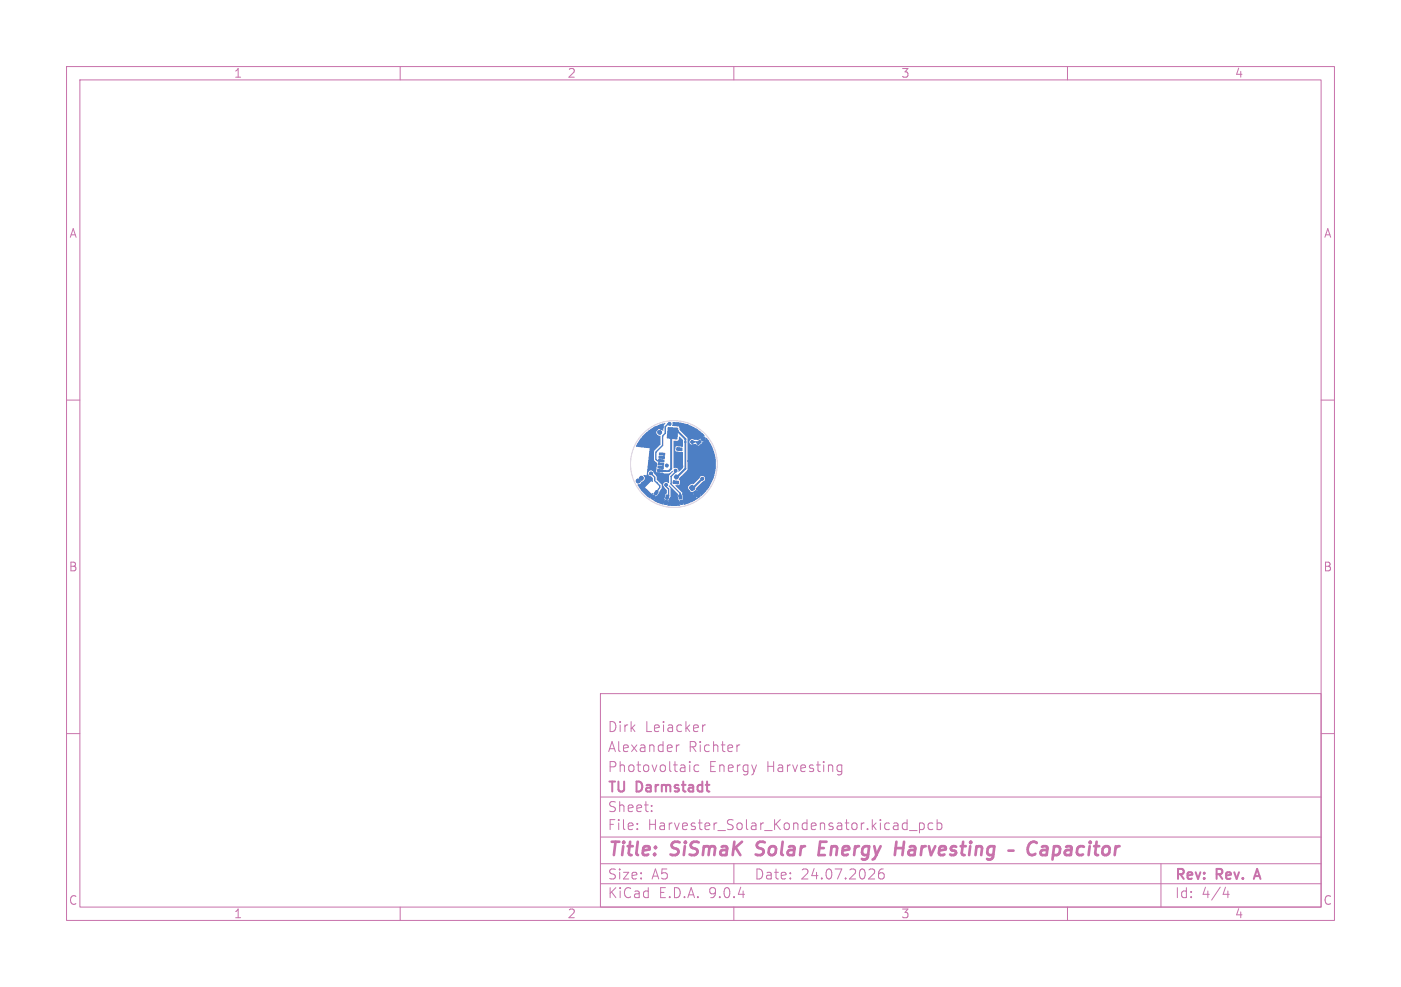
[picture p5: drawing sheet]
<svg xmlns="http://www.w3.org/2000/svg" width="210mm" height="148mm" viewBox="0 0 210 148" stroke-linecap="round" stroke-linejoin="round" font-family="sans-serif">
<g fill="none" stroke="#c872ab" stroke-width=".15">
<path d="M10 10h190v128h-190zM12 12h186v124h-186zM60 10v2M110 10v2M160 10v2M10 60h2M198 60h2M10 110h2M90 104h108v32h-108zM90 119.5h108M101.4 111.7v1M101.8 111.7l-.3 .1-.1 .2"/>
<path d="M103.4 114.2v.1M103.4 114.7v1M104.7 114.8l-.4-.1-.3 .3v.4l.2 .2h.5M105.3 108.7v1M105.7 108.7l-.2 .1-.2 .2M110.9 111.7l-.3 .1-.1 .2M125.5 115.6l.3 .1 .4-.1M126.2 114.8l-.4-.1-.3 .1M126.2 114.7v1.2a.41 .41 0 0 1-.7 .2M198 110h2M60 136v2M90 132.5h108"/>
<path d="M90 129.5h108M90 125.5h108M95.5 124.3v.1M95.5 123.5v.1M97.7 121.6v.1M97.7 120.8v.1M110 136v2M110 129.5v3M131.9 130.5a1.17 1.17 0 0 0-.1 1.2h.6l.1-.2v-.3l-.2-.3h-.3l-.3 .3M135.8 123.4l.2 .1M136 122.9v1.5M136 124.3l-.2 .1"/>
<path d="M136.3 124.5h1.2M137.8 123.5l.5-.1 .2 .3v.4l-.1 .2h-.6M137.8 123.4v1.5M139.8 123.5l-.4-.1-.3 .3v.4l.2 .2h.5M140.5 123.5l.4-.1 .3 .3v.4l-.2 .2h-.5M140.5 122.9v1.5M160 136v2M174 129.5v6.5M183.7 133l-.4 1.1h1M184.1 133.6v1"/>
</g>
<path d="M188.1 131.4h.7M188.4 130.3l-.5 1.5" fill="none" stroke="#c872ab" stroke-width=".3"/>
<path d="M113.3 128.1l.2 .1M113.6 126.4l-.2 .4 .1 .2M122.8 127.2h.7M123.9 126.2h-1l-.2 2h.9M134.3 127.2h1.1M135.5 126.2l-.2 2M155.4 126.4a.8 .8 0 0 0-.9-.1 .8 .8 0 0 0-.4 .8 .76 .76 0 0 0 .1 .9 .76 .76 0 0 0 .9 .1l.1-.1M156.2 127l.2-.1 .6 .1v.2l-.1 1M157 127.4l-.7 .1a.4 .4 0 0 0-.3 .3 .4 .4 0 0 0 .2 .4l.7-.1" fill="none" stroke="#c872ab" stroke-width=".4"/>
<g fill="#4d7fc4" stroke="#4d7fc4" stroke-width=".15">
<path d="M99.7 75l.4 .1-.2 .6-.3-.2z"/>
<path d="M99.9 74.3h.4l-.2 .6-.3-.2z"/>
<path d="M104.1 73.9l.5-.2 .3 .4v.1l-.5 .3-.3-.4z"/>
<path d="M103.4 73l.4-.2 .3 .3v.2l-.4 .3-.4-.4z"/>
<path d="M98.5 70.9l.8 .1v.3l-.8-.1z"/>
<path d="M98.6 70.4l.8 .1v.3l-.8-.1z"/>
<path d="M98.6 69.9l.8 .1v.3l-.8-.1z"/>
<path d="M98.7 69.4l.8 .1v.3l-.8-.1z"/>
<path d="M98.8 68.9l.7 .1v.3l-.8-.1z"/>
<path d="M98.8 68.4l.8 .1v.3l-.8-.1z"/>
<path d="M98.9 67.9l.8 .1-.1 .3-.8-.1z"/>
<path d="M100.9 72.1l.8 .1v.4l-.8-.1z"/>
<path d="M101.5 67.1l.7 .1v.4l-.8-.1z"/>
<path d="M101.9 75h.4v.6h-.3z"/>
<path d="M101.8 74.2h.3l.1 .6h-.4z"/>
<path d="M97.9 74.3l.3 .2-.3 .4-.3-.2z"/>
<path d="M98.3 73.6l.4 .2-.4 .4-.2-.2z"/>
<path d="M105.1 65.8l.4-.3 .2 .3-.4 .3-.2-.1z"/>
<path d="M104.5 66.3l.4-.3 .2 .3-.4 .4-.2-.2z"/>
<circle cx="100.4" cy="63.6" r=".23"/>
<circle cx="105.3" cy="71.8" r=".23"/>
<circle cx="106.3" cy="70.6" r=".3"/>
<circle cx="105.9" cy="72.3" r=".3"/>
<circle cx="99.1" cy="64.1" r=".3"/>
<circle cx="105.9" cy="73" r=".3"/>
<circle cx="103.9" cy="66.9" r=".23"/>
<circle cx="99.4" cy="71.9" r=".3"/>
<circle cx="99.2" cy="74.4" r=".3"/>
<circle cx="102.4" cy="72.9" r=".3"/>
<circle cx="102.9" cy="64" r=".3"/>
<circle cx="103.4" cy="69.1" r=".3"/>
<circle cx="103" cy="64.7" r=".3"/>
<circle cx="102.2" cy="63.9" r=".3"/>
<circle cx="98.2" cy="64.3" r=".3"/>
<circle cx="99.6" cy="73.7" r=".3"/>
<circle cx="98.6" cy="75" r=".3"/>
<circle cx="98.2" cy="69.7" r=".3"/>
<circle cx="102.9" cy="74.2" r=".3"/>
<circle cx="102" cy="69.9" r=".3"/>
<circle cx="98.9" cy="64.8" r=".3"/>
<circle cx="96.1" cy="71.7" r=".3"/>
<circle cx="95.7" cy="72.1" r=".3"/>
<circle cx="100" cy="69.8" r=".23"/>
<circle cx="99.8" cy="72.7" r=".22"/>
<circle cx="101.4" cy="71.5" r=".3"/>
<circle cx="103.8" cy="66.3" r=".23"/>
<circle cx="97.6" cy="71" r=".23"/>
<circle cx="101.3" cy="70.6" r=".23"/>
</g>
<path d="M97.6 71l.5 .5v.6l.8 .7v.3M98.2 74.1h.1M98.5 73.8l-.1 .1M98.5 72.4h.1M98.9 73.1l-.4 .6M99.8 72.7v.3l.4 .3v1l-.2 .2M100.4 63.6h-.3l-.4 .4v1l-.4 .4v1.4l-1 1v1.1l.2 .2h.6M101.3 70.6v.2l-.7 .6v1.2l1.4 1.4v.5M103.8 66.3h1M104.1 66.3h.1" fill="none" stroke="#4d7fc4" stroke-width=".2"/>
<path d="M100.2 65.2l.4 .4v4.7l-.3 .3M100.9 64.4h.5l1.3 1.4v4.5l-1.3 1.2M105.3 71.8l-1.4 1.4h-.1" fill="none" stroke="#4d7fc4" stroke-width=".3"/>
<path d="M99.1 70.6h1.1" fill="none" stroke="#4d7fc4" stroke-width=".29"/>
<g fill="#4d7fc4">
<path d="M96.7 65a5.3 5.3 0 0 1 3.1-1.5l-.3 .4-.1 .6-.1 .1a.5 .5 0 0 0-.9 0 .5 .5 0 0 0 .5 .7l.1 1.3-1 1.1v1.2l.5 .5-.1 1.3 .1 .2 1.8 .1 .5-.4v.2l-.5 .5v1.1a.49 .49 0 0 0-.8 0 .49 .49 0 0 0 .1 .7l.3 .4v.5l-.2 .2-.1 .9 .6 .1 .3-.7v-1.2l-.3-.4 .1-.1 1.3 1.3v.3l.2 .8 .6-.1-.1-.5h2.3l-.2-.1-.1 .1h-2v-.6h1.7v.2h.8l.2 .1v-.2l-1 .1 .1-.1-.1-.2v.1h-1.7l-.1-.2-.7-.7h1.6l.5 .7 .5-.2h.3l.1 .2 .2-.1-.6-.1 1.2-1.4a.43 .43 0 0 0 .3-.7 .43 .43 0 0 0-.8 .2l-.8 .9h-.4l-.3 .2-.2 .3h-1.6l-.3-.3 .7-.1v-.6l-.2-.2 1.4-1.5v-4.2h.2a.49 .49 0 0 0 .3 .5 .49 .49 0 0 0 .6-.1l.6 .2 .6-.6-.3-.5-.5 .3-.6-.1a.43 .43 0 0 0-.7 .3h-.2l-.1-.6-1.1-1.1-.1-.5-1-.1v-.6a6.1 6.1 0 0 1 4.9 2.1l-.3 .1 .3 .4 .1-.2h.2a6.2 6.2 0 0 1-3.5 9.9v-.2l-.6 .2v.2l-.6 .1-1.2-.1v-.2l-.6-.1v.1l-.2 .1-1.3-.6 .1-.2-.5-.3-.2 .2-1-.9-.6-.8h.9l1 1 .2-.1v.1l-.1 .2 .5 .3 .9-1.4v-.5l-.7-.7-.1-.6-.4-.4a.44 .44 0 0 0-.4-.4 .44 .44 0 0 0-.5 .4 .44 .44 0 0 0 .5 .4l.2 .3v.5l-.2-.1-.9 1h-.9l-.2-.4v-.1a.64 .64 0 0 0 .6-.4 .57 .57 0 0 0 .3-1l.4 .1 .5-4.1-2.1-.3 .8-1.2z"/>
<path d="M101 66.1h.6l.3-.6 .5 .5v1l-.9-.1-.2 .2-.1 .5 .1 .1 1.1 .1v2.3l-.6 .6a.56 .56 0 0 0-.8-.5z"/>
<path d="M100.1 64.1l1.5 .1-.1 1.7-1.5-.2z"/>
</g>
<circle cx="101" cy="69.6" r="6.5" fill="none" stroke="#d0d2cd" stroke-width=".15"/>
<g font-size="2.8" fill="#c872ab">
<text x="91" y="128.9">Title:</text>
<text x="100.7" y="128.9">SiSmaK</text>
<text x="114.2" y="128.9">Solar</text>
<text x="124.4" y="128.9">Energy</text>
<text x="136.6" y="128.9">Harvesting</text>
<text x="158.1" y="128.9">Capacitor</text>
</g>
<g font-size="2.1" fill="#c872ab">
<text x="91" y="113">Alexander</text>
<text x="91" y="110">Dirk</text>
<text x="96.7" y="110">Leiacker</text>
<text x="103.2" y="113">Richter</text>
<text x="91" y="119.2">TU</text>
<text x="91" y="116">Photovoltaic</text>
<text x="95.5" y="119.2">Darmstadt</text>
<text x="106.2" y="116">Energy</text>
<text x="115" y="116">Harvesting</text>
<text x="91" y="124.7">File:</text>
<text x="91" y="122">Sheet:</text>
<text x="97.1" y="124.7">Harvester_Solar_Kondensator.kicad_pcb</text>
<text x="91" y="134.9">KiCad</text>
<text x="91" y="132.1">Size:</text>
<text x="97.7" y="132.1">A5</text>
<text x="98.7" y="134.9">E.D.A.</text>
<text x="106.3" y="134.9">9.0.4</text>
<text x="113" y="132.1">Date:</text>
<text x="120" y="132.1">24.07.2026</text>
<text x="176" y="132.3">Rev:</text>
<text x="176" y="134.9">Id:</text>
<text x="180.1" y="134.9">4/4</text>
<text x="182.4" y="132.3">Rev.</text>
<text x="188.8" y="132.3">A</text>
</g>
<g font-size="1.8" fill="#c872ab">
<text x="35" y="11.9">1</text>
<text x="85" y="11.9">2</text>
<text x="135" y="11.9">3</text>
<text x="185" y="11.9">4</text>
<text x="10.3" y="35.9">A</text>
<text x="198.4" y="35.9">A</text>
<text x="10.2" y="85.9">B</text>
<text x="198.3" y="85.9">B</text>
<text x="10.2" y="135.9">C</text>
<text x="35" y="137.9">1</text>
<text x="85" y="137.9">2</text>
<text x="135" y="137.9">3</text>
<text x="185" y="137.9">4</text>
<text x="198.3" y="135.9">C</text>
</g>
</svg>
